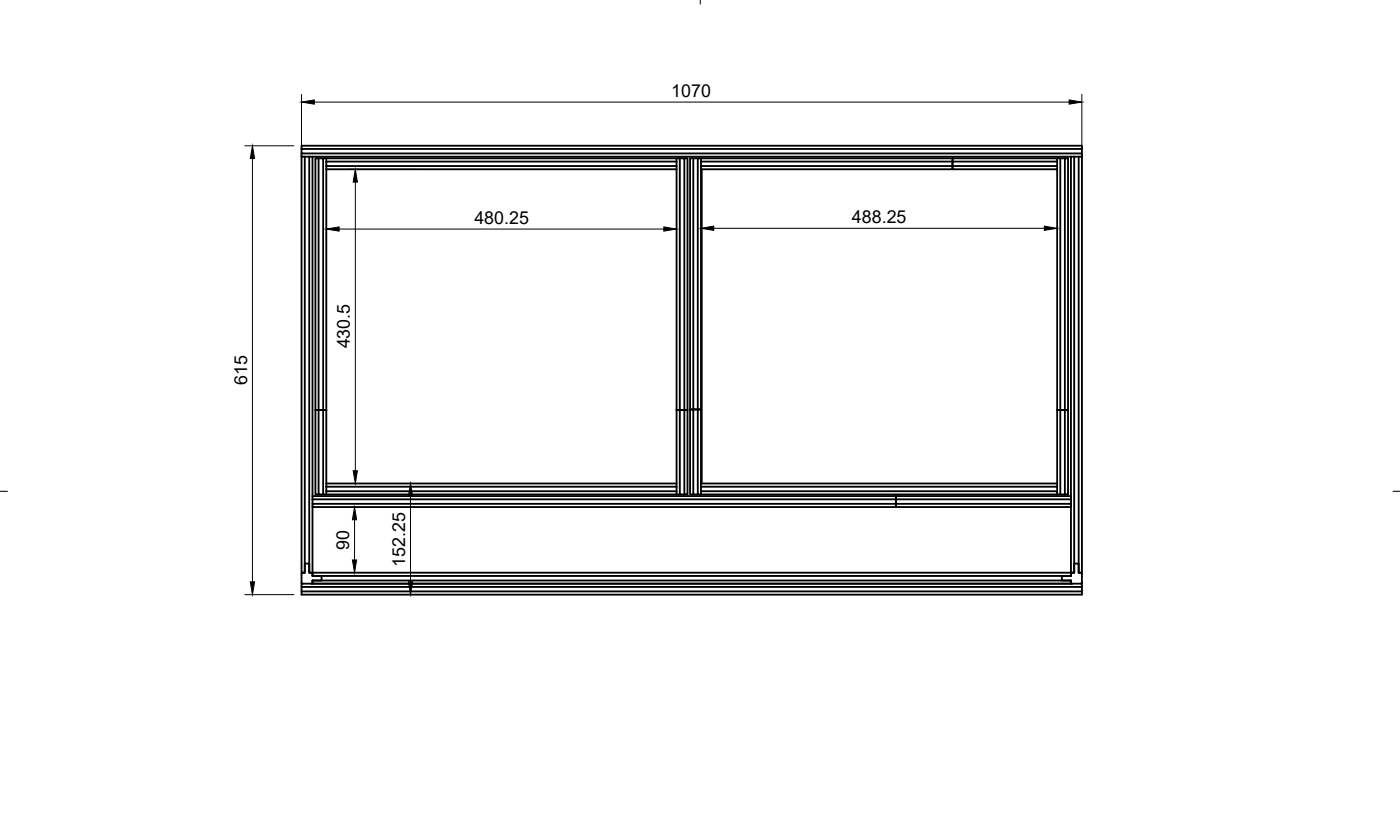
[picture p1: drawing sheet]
<svg xmlns="http://www.w3.org/2000/svg" width="384mm" height="225mm" viewBox="0 0 384 225" stroke-linecap="round" stroke-linejoin="round" font-family="sans-serif">
<!-- layer: Visible -->
<g fill="none" stroke="#000" stroke-width=".51">
<path d="M82.7 39.9h214v.9h-214zM82.7 40.8v1.3h214v.8M82.7 42.1v.8M82.7 42.9h.9M82.7 42.9v114h.9v-114M83.6 42.9h1.2M84.8 42.9h.9M84.8 42.9v114h.9v-17.9M85.7 42.9h208M85.7 42.9v93M87.4 43.4h1.2v69h-1.2v-69h-.9v69h3h-.9v23.1h.9M88.6 43.4h.9"/>
<path d="M89.5 43.4v.9M89.5 45.5v.9M89.5 43.4h96v.9M89.5 44.3v1.2M89.5 46.4v86.1M89.5 44.3h96M89.5 45.5h96M89.5 46.4h96M185.5 45.5v.9M185.5 43.4h.9v69h1.3v-69h-1.3M185.5 44.3v1.2M185.5 46.4v86.1"/>
<path d="M187.7 43.4h.8v69h-3h.9v23.1h1.3M190.1 43.4v68.8h1.3v-68.8h.9M191.4 43.4h-2.2v68.8h3.1v-65.8M192.3 44.3v1.2M192.4 46.4v86.1M261.2 45.5h28.7v.9h-28.7zM289.9 43.4h-28.7v.9h-68.9v-.9h68.9v3h-68.9v-.9h68.9v-1.2h28.7M289.9 43.4v.9M289.9 43.4h2.1M289.9 44.3v1.2M289.9 46.4v86.1M290.8 43.4v69h1.2v-69h.9v69h-3h.9v23.1"/>
<path d="M293.7 42.9h.9M293.7 42.9v114h.9v-114M294.6 42.9h1.2M295.8 42.9h.9M295.8 42.9v114h.9v-114M296.7 40.8v1.3M187.7 112.4h.8v23.1h-.8zM292 112.4h.9v23.1h-.9zM85.7 138.1h160v.9h48v-.9h-48v-1.3v2.2h-160zM85.7 135.9h160v.9v-.9h48v.9M85.7 135.9v.9M85.7 136.8v1.3"/>
<path d="M85.7 136.8h160M87.4 135.5h-.9v-23.1h.9v23.1h1.2M89.5 134.6v.9M89.5 132.5v.9M89.5 134.6h96v.9M89.5 133.4v1.2M89.5 135.5h96M89.5 133.4h96M89.5 132.5h96M185.5 135.5h.9M185.5 132.5v.9M185.5 133.4v1.2"/>
<path d="M190.1 135.5v-23.3h-.9v23.3h2.2M192.3 132.5v-20.3h-.9v23.3h.9M192.3 134.6v.9M192.3 132.5v.9M192.3 134.6h97.6v.9M192.3 135.5h97.6M192.3 133.4h97.6M192.3 132.5h97.6M192.3 133.4v1.2M245.7 136.8h48v1.3M289.9 135.5h2.1M289.9 132.5v.9"/>
<path d="M289.9 133.4v1.2M82.7 159.9h214v3.1h-214zM82.7 159.6l.3 .3M83 156.9h.6v-2.5h1.2v2.5l.9 .2v.7h2.5v1.3h-2.5M83 156.9l-.3 .4v2.4M85.7 156.9h208v.9h-208zM85.7 159.1v.8M85.7 159.1v.6M85.7 159.1h208M85.7 159.6l-.3 .3M293.7 159.6l.3 .3M293.7 159.1v.8"/>
<path d="M293.7 157.8h-2.5v1.3M293.7 159.1v.6M296.4 156.9h-.6v-2.5h-1.2v2.5l-.9 .2v.7M296.4 156.9l.3 .4v2.4M296.7 159.6l-.3 .3M82.7 160.8h214M82.7 162.1h214"/>
</g>
<!-- layer: BORDER -->
<path d="M192 -.1v1.2M0 134.6h2M382 134.6h2" fill="none" stroke="#000" stroke-width=".27"/>
<!-- layer: FD_Dimensions -->
<g fill="none" stroke="#000" stroke-width=".27">
<path d="M67.1 40h13.5M82.7 25.9v15M86.2 28h207M296.7 25.9v15M69.2 43.4v116M95.3 46.4h19.1M97.4 49.9v79.1M89.5 63.4v1.5M93 62.8h89M185.5 63.4v1.5M195.7 62.6h90.7M110.5 132.5h.2"/>
<path d="M112.6 136v23.4M97.2 142.4v11.1M67.1 163h13.5"/>
</g>
<g fill="#000" stroke="#000" stroke-width=".27">
<path d="M82.7 28l3.5-.6v1.1zM293.2 27.4l3.5 .6-3.5 .5zM69.2 40l.6 3.4h-1.2zM97.4 46.4l.6 3.5h-1.1zM89.5 62.8l3.5-.6v1.1zM182 62.2l3.5 .6-3.5 .5zM192.3 62.6l3.4-.6v1.1zM286.4 62l3.5 .6-3.5 .5zM96.9 129h1.1l-.6 3.5zM112.6 132.5l.6 3.5h-1.2zM68.6 159.4h1.2l-.6 3.6zM97.2 139l.6 3.4h-1.2z"/>
<path d="M96.6 153.5h1.2l-.6 3.4zM112 159.4h1.2l-.6 3.6z"/>
</g>
<g font-size="4.9">
<text x="184.1" y="26.5">1070</text>
<text x="130.1" y="61.3">480.25</text>
<text x="233.7" y="61.1">488.25</text>
<text x="96" y="95.5" transform="rotate(-90 96 95.5)">430.5</text>
<text x="67.8" y="105.5" transform="rotate(-90 67.8 105.5)">615</text>
<text x="95.8" y="150.7" transform="rotate(-90 95.8 150.7)">90</text>
<text x="111.1" y="155.4" transform="rotate(-90 111.1 155.4)">152.25</text>
</g>
</svg>
